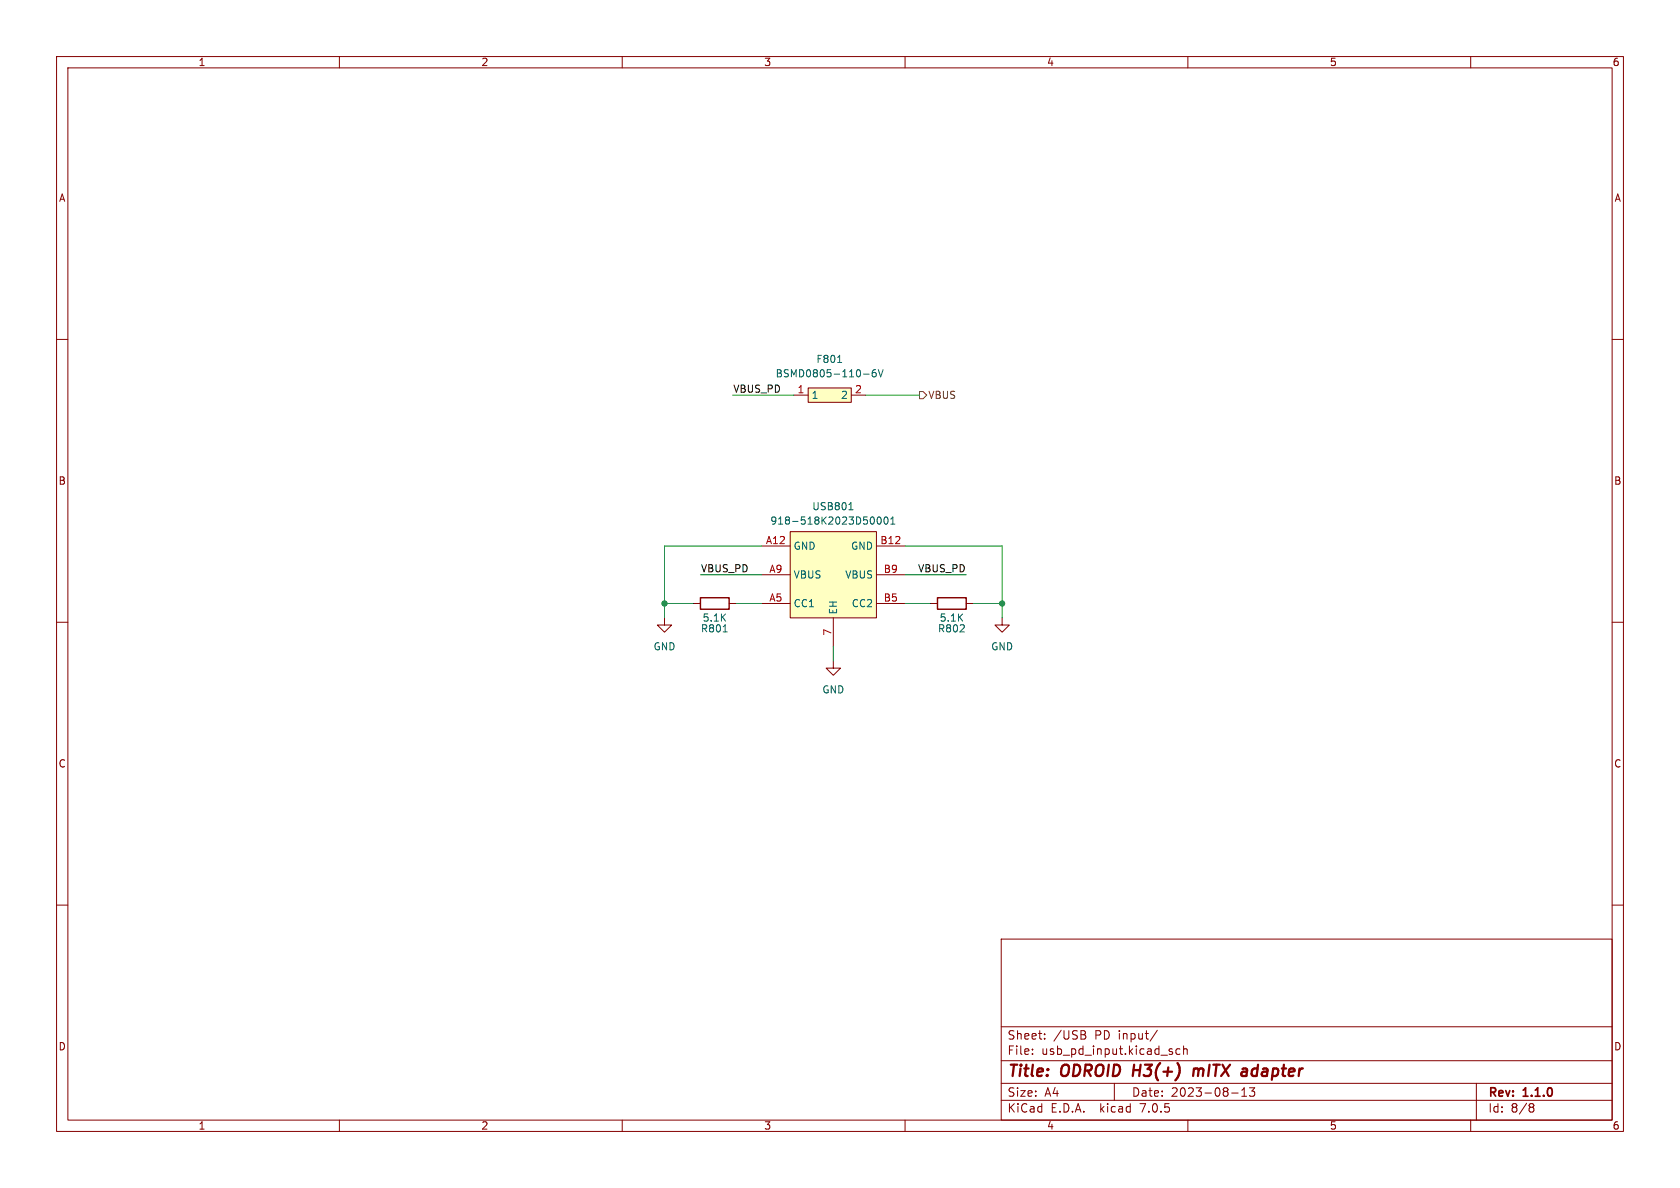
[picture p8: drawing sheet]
<svg xmlns="http://www.w3.org/2000/svg" width="297mm" height="210mm" viewBox="0 0 297 210" stroke-linecap="round" stroke-linejoin="round" font-family="sans-serif">
<g fill="none" stroke="#840000" stroke-width=".18">
<path d="M10 10h277v190h-277zM12 12h273v186h-273zM60 10v2M110 10v2M160 10v2M210 10v2M260 10v2M10 60h2M285 60h2M140.3 69.9h2.6M142.9 68.6h7.6v2.5h-7.6zM150.5 69.9h2.5"/>
<path d="M134.6 96.5h5.1M139.7 94h15.2v15.2h-15.2zM154.9 96.5h5.1M10 110h2M117.5 109.2v1.3h1.2l-1.2 1.3-1.3-1.3h1.3M122.6 106.7h1.2M128.9 106.7h1.3M134.6 106.7h5.1M134.6 101.6h5.1M147.3 116.8v1.3h-1.3l1.3 1.3 1.3-1.3h-1.3M147.3 109.2v5.1M154.9 106.7h5.1"/>
<path d="M154.9 101.6h5.1M164.5 106.7h1.2M170.8 106.7h1.3M177.2 109.2v1.3h-1.3l1.3 1.3 1.2-1.3h-1.2M285 110h2M10 160h2M285 160h2M177 166h108v32h-108zM60 198v2M110 198v2M160 198v2M177 194.5h108"/>
<path d="M177 191.5h108M177 187.5h108M177 181.5h108M182.5 186.3v.1M182.5 185.5v.1M184.7 183.6v.1M184.7 182.8v.1M191.6 182.2l.3 .3-.1 .3-.2 .1a.4 .4 0 0 1 .4 .4 .4 .4 0 0 1-.3 .4M197 191.5v3M204.6 182.1l-1.3 2M206.9 185.9l.3 .1 .1 .2-.2 .2h-.3M206.9 185.4l.3 .1"/>
<path d="M208.6 185.5l-.4-.1-.3 .3v.4l.1 .2h.6M209.2 185.5l.3-.1 .3 .1 .1 .9M209.2 184.9v1.5M210 198v2M217.7 193.2h1.2M219.5 193.8h.9M219.5 192.7l.5-.4v1.5M221.8 192.3l-.5 .6 .4 .1v.7l-.2 .1h-.4l-.2-.1M260 198v2M261 191.5v6.5M270.5 195.7h.1M270.5 195.2l.4-.1 .2 .1 .1 .3-.3 .2"/>
<path d="M270.6 195.7h.3M270.6 195.7l-.1 .1M270.9 195.7l.3 .3-.1 .5-.2 .1-.4-.1"/>
</g>
<path d="M211.1 188.9l-.2 1.3M211.4 188.9l-.3 .2M219.8 188.9l.6 .1M220.4 190.1l-.7 .1M220.5 189.4h-.7" fill="none" stroke="#840000" stroke-width=".4"/>
<path d="M123.8 105.7h5.1v2h-5.1zM165.7 105.7h5.1v2h-5.1z" fill="none" stroke="#840000" stroke-width=".25"/>
<path d="M148.1 64.1h.7M152.7 66.1h.9M154.8 65.3l-.4 .1a.86 .86 0 0 0 0 1.2l.4-.1 .1-.4-.2-.3-.4 .1-.1 .2M155.3 65.3l.4 1.3 .4-1.3M150.1 90.1h.7M150.3 89l.1-.2v1.3M154.2 91.4a.68 .68 0 0 1 .4 .6 .68 .68 0 0 1-.4 .7M155.2 91.5l.2-.1a.68 .68 0 0 1 .4 .6 .68 .68 0 0 1-.4 .7l-.2-.2-.1-.3zM156.4 91.5l.2-.1a.68 .68 0 0 1 .4 .6 .68 .68 0 0 1-.4 .7l-.2-.2-.1-.3zM157.5 92.7h.7M157.5 91.7l.3-.3v1.3M127.8 111.7h.8" fill="none" stroke="#006464" stroke-width=".18"/>
<g fill="#ffffc2" stroke="#ffffc2" stroke-width=".18">
<path d="M142.9 68.6h7.6v2.5h-7.6z"/>
<path d="M139.7 94h15.2v15.2h-15.2z"/>
</g>
<path d="M162.6 69.2h.6l.6 .7-.6 .6h-.6z" fill="none" stroke="#725600" stroke-width=".18"/>
<path d="M129.5 69.9h10.8M153 69.9h9.6M134.6 96.5h-17.1v12.7M160 96.5h17.2v12.7M117.5 106.7h5.1M123.8 101.6h10.8M130.2 106.7h4.4M147.3 114.3v2.5M160 106.7h4.5M160 101.6h10.8M172.1 106.7h5.1" fill="none" stroke="#009600" stroke-width=".18"/>
<g fill="#009600" stroke="#009600" stroke-width=".18">
<circle cx="117.5" cy="106.7" r=".46"/>
<circle cx="177.2" cy="106.7" r=".46"/>
</g>
<g font-size="2.8" fill="#840000">
<text x="178" y="190.8">Title:</text>
<text x="187.5" y="190.8">ODROID</text>
<text x="200.7" y="190.8">H3(+)</text>
<text x="212" y="190.8">mITX</text>
<text x="221.2" y="190.8">adapter</text>
</g>
<g font-size="2.1" fill="#840000">
<text x="178" y="183.9">Sheet:</text>
<text x="186.2" y="183.9">/USB</text>
<text x="193.4" y="183.9">PD input/</text>
<text x="178" y="186.6">File:</text>
<text x="184" y="186.6">usb_pd_input.kicad_sch</text>
<text x="178" y="196.8">KiCad</text>
<text x="178" y="194">Size:</text>
<text x="184.6" y="194">A4</text>
<text x="185.7" y="196.8">E.D.A.</text>
<text x="194.4" y="196.8">kicad</text>
<text x="200" y="194">Date:</text>
<text x="201.5" y="196.8">7.0.5</text>
<text x="206.9" y="194">2023-08-13</text>
<text x="263" y="194.2">Rev:</text>
<text x="263" y="196.8">Id:</text>
<text x="267" y="196.8">8/8</text>
<text x="269.2" y="194.2">1.1.0</text>
</g>
<g font-size="1.8" fill="#840000">
<text x="35" y="11.8">1</text>
<text x="85" y="11.8">2</text>
<text x="135" y="11.8">3</text>
<text x="185" y="11.8">4</text>
<text x="235" y="11.8">5</text>
<text x="285" y="11.8">6</text>
<text x="10.4" y="35.8">A</text>
<text x="285.4" y="35.8">A</text>
<text x="10.3" y="85.8">B</text>
<text x="285.3" y="85.8">B</text>
<text x="10.3" y="135.8">C</text>
<text x="285.3" y="135.8">C</text>
<text x="10.3" y="185.8">D</text>
<text x="285.3" y="185.8">D</text>
<text x="35" y="199.8">1</text>
<text x="85" y="199.8">2</text>
<text x="135" y="199.8">3</text>
<text x="185" y="199.8">4</text>
<text x="235" y="199.8">5</text>
<text x="285" y="199.8">6</text>
</g>
<g font-size="1.8" fill="#006464">
<text x="144.3" y="64.3">F801</text>
<text x="137.1" y="66.9">BSMD0805-110-6V</text>
<text x="143.4" y="70.7">1</text>
<text x="148.7" y="70.7">2</text>
<text x="136.1" y="92.9">918-518K2023D50001</text>
<text x="143.5" y="90.4">USB801</text>
<text x="140.2" y="97.3">GND</text>
<text x="150.4" y="97.3">GND</text>
<text x="140.2" y="107.5">CC1</text>
<text x="140.2" y="102.4">VBUS</text>
<text x="149.4" y="102.4">VBUS</text>
<text x="150.6" y="107.5">CC2</text>
<text x="123.9" y="112">R801</text>
<text x="124.2" y="110">5.1K</text>
<text x="148.1" y="108.7" transform="rotate(-90 148.1 108.7)">EH</text>
<text x="165.8" y="112">R802</text>
<text x="166.1" y="110">5.1K</text>
<text x="115.5" y="115.1">GND</text>
<text x="175.2" y="115.1">GND</text>
<text x="145.3" y="122.7">GND</text>
</g>
<g font-size="1.8" fill="#0f0f0f">
<text x="129.5" y="69.5">VBUS_PD</text>
<text x="123.8" y="101.3">VBUS_PD</text>
<text x="162.3" y="101.3">VBUS_PD</text>
</g>
<g font-size="1.8" fill="#a90000">
<text x="140.9" y="69.6">1</text>
<text x="151.1" y="69.6">2</text>
<text x="135.3" y="96.3">A12</text>
<text x="135.9" y="101.3">A9</text>
<text x="155.6" y="96.3">B12</text>
<text x="156.2" y="101.3">B9</text>
<text x="135.9" y="106.4">A5</text>
<text x="156.2" y="106.4">B5</text>
<text x="147.1" y="112.4" transform="rotate(-90 147.1 112.4)">7</text>
</g>
<text font-size="1.8" fill="#725600" x="164" y="70.7">VBUS</text>
</svg>
